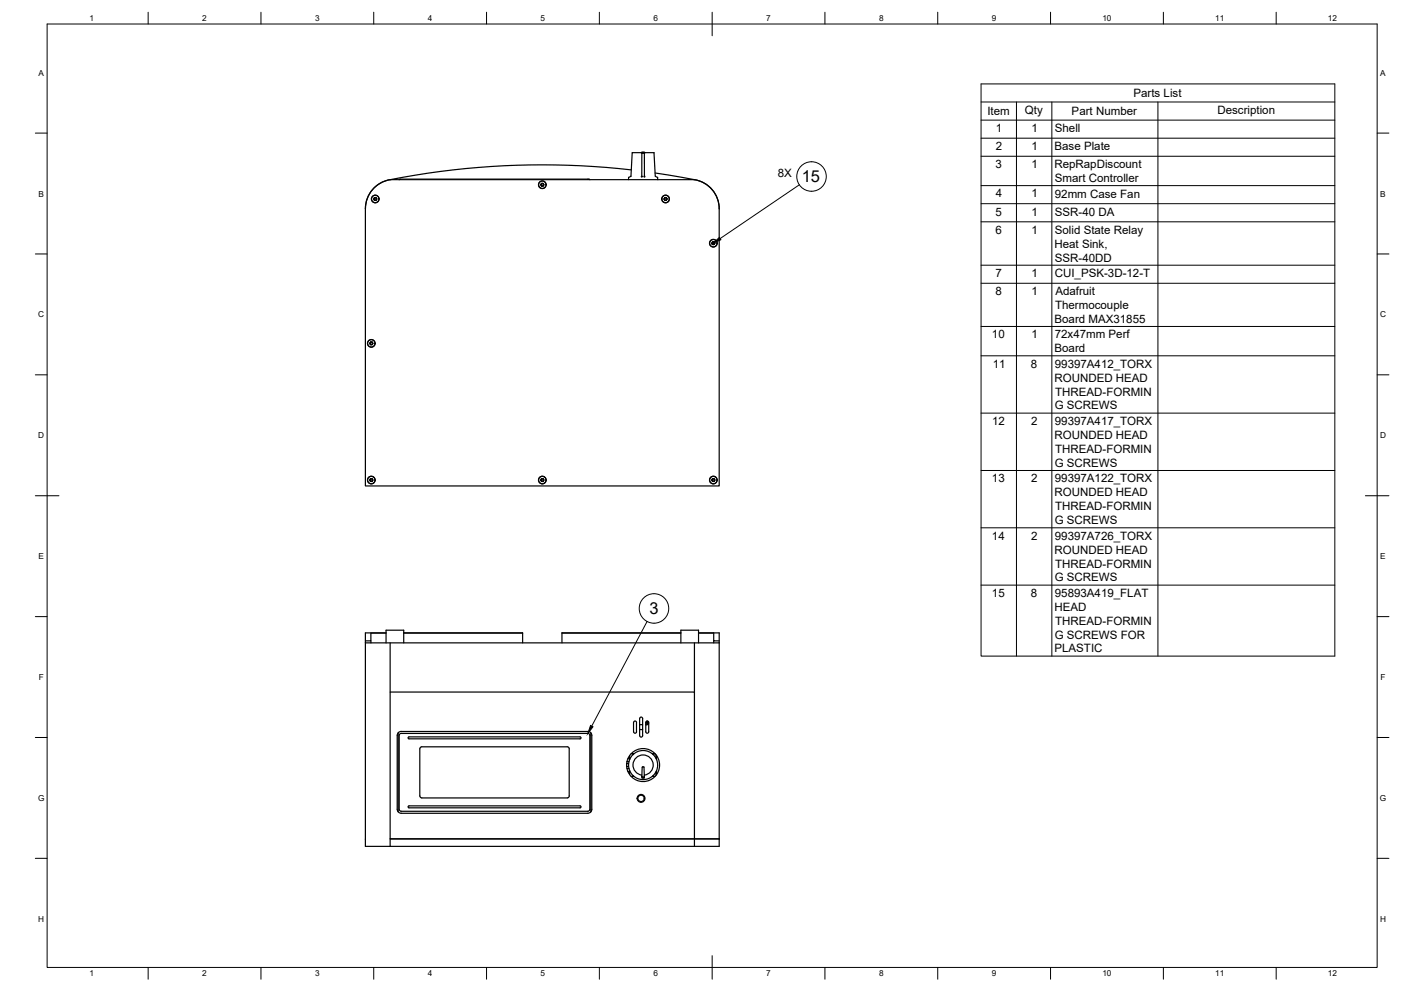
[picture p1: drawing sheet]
<svg xmlns="http://www.w3.org/2000/svg" width="594mm" height="420mm" viewBox="0 0 594 420" stroke-linecap="round" stroke-linejoin="round" font-family="sans-serif">
<!-- layer: Visible -->
<g fill="none" stroke="#000" stroke-width=".51">
<path d="M158.5 79.8l2.9-2.2 4.1-1.4a12.5 12.5 0 0 0-10.6 12.3l.3-2.6 .6-1.9 1.1-2.3zM229.3 78.4l.3 .4M229.3 78.2v.2M229.6 77.8l-.3 .5M229.6 78.8h.7M229.6 77.8l-.3 .4M229.7 77.7h.5M229.7 78.9h.5M229.7 77.8h.6M229.7 77.8h-.1M230.3 77.8l.3 .5M230.3 77.8l.3 .4"/>
<path d="M230.6 78.2v.2M230.6 78.4l-.3 .4M249.7 75.9h-80l-.4 .3M249.7 75.9l.4 .3M267.7 72a333.5 333.5 0 0 0-102.3 4.2h129.1l-16.7-2.9M272.1 64.7h-4l-.6 10-.9 .5-.1 1M272.2 64.7h.1M272.1 74.8h.1M272.2 64.7l-.1 10.2M272.2 64.7h1M272.2 64.6l1 .1M273.2 64.7h.1"/>
<path d="M273.2 64.7l.1 10.2M273.3 64.7h4l.6 10 1 .5v1M273.3 74.8h.1M294.5 76.2a12.5 12.5 0 0 1 10.5 12.3l-.8-4.2-2-3.7-1.6-1.6-2.1-1.4zM154.9 88.5v117.5h150.1v-117.5M158.5 84.5l.2 .4M158.5 84.4l.4 .5M158.5 84.3v.1M158.7 83.9l-.2 .4M158.9 83.8h.5M158.9 85h.5M158.9 83.8l-.2 .1"/>
<path d="M159.4 83.8h-.5M159.4 84.9h-.5M159.4 83.8l.3 .5M159.5 83.9l.2 .4M159.7 84.3v.1M159.7 84.4l-.3 .5M159.7 84.5l-.2 .4M281.6 84.5l.2 .4M281.6 84.4l.4 .5M281.6 84.3v.1M281.8 83.9l-.2 .4M282 83.8h.4"/>
<path d="M282 85h.4M282 83.8l.6 .1M282 83.8l-.2 .1M282.6 83.9l.3 .4M282.6 83.9l.2 .4M282.8 84.3v.1M282.8 84.4l-.3 .5h-.5M282.9 84.5l-.3 .4M301.8 103.2l.3 .4M302.1 102.6l-.3 .4M302.1 102.6l-.2 .6 .3 .5M302.2 102.5h.5"/>
<path d="M302.2 103.7h.5M302.2 102.5l.7 .1M302.2 102.5l-.1 .1M302.9 102.6l.2 .4M303.1 103.2l-.2 .4M303.1 103l-.2 .6-.7 .1M156.8 145.7l.3 .4M157.1 145.1l-.3 .4M157.1 145.1l-.3 .6M157.1 146.1l.1 .1M157.2 145h.5M157.2 146.2h.5"/>
<path d="M157.2 145l.6 .1M157.2 145l-.1 .1M157.8 145.1l.3 .4M157.8 146.1l-.6 .1M157.8 145.1l.3 .6M158.1 145.7l-.3 .4M156.8 203.6l.3 .4M156.8 203.4v.2M157.1 203l-.3 .5M157.1 203l-.3 .4M157.1 204l.1 .1M157.2 202.9h.5"/>
<path d="M157.2 204.1h.5M157.2 203h.6M157.2 203h-.1M157.8 203l.3 .5M157.8 204l-.6 .1M157.8 203l.3 .4M158.1 203.4v.2M158.1 203.6l-.3 .4M229.3 203.6l.3 .4M229.3 203.4v.2M229.6 203l-.3 .5M229.6 203l-.3 .4"/>
<path d="M229.6 204l.1 .1M229.7 202.9h.5M229.7 204.1h.5M229.7 203h.6M229.7 203h-.1M230.3 203l.3 .5M230.3 204l-.6 .1M230.3 203l.3 .4M230.6 203.4v.2M230.6 203.6l-.3 .4M301.8 203.6l.3 .4M302.1 203l-.3 .5"/>
<path d="M302.1 203l-.2 .5 .2 .5M302.1 204l.1 .1M302.2 202.9h.5M302.2 204.1h.5M302.2 203h.7M302.2 203h-.1M302.9 203l.2 .5M302.9 204l-.7 .1M302.9 203l.2 .4M303.1 203.6l-.2 .4M303.1 203.4v.2M154.9 271.7v87.1h10.5"/>
<path d="M154.9 272.6h150.1M157.3 271.7v.9M163.7 268.3h-8.8v3.4h2.4v-3.3h6.4M163.7 272.6v-5.4h7.5v5.4M165.4 272.6v83.1h139.6h-139.6v3.1M171.2 268.3h50.4v4.3M171.2 268.4h50.4M238.3 268.4h50.4M288.7 268.3h-50.4v4.3M288.7 272.6v-5.4h7.5v5.4M294.5 272.6v20.8M296.2 268.3h8.8v4.3"/>
<path d="M296.2 268.4h6.4v3.3h2.4M302.6 271.7v.9M305 272.6v86.2h-139.6M165.4 293.4h129.1v65.4M168.8 310.7v33.5M170.1 310.1h79.2M170.1 310.1l-1.2 .5-.5 1.2v31.3l.5 1.2 1.2 .5M173.1 312.6l72.9-.2 .4 .4-.4 .4h-72.5zM178.3 316.9l.6-.3 62 .1 .5 .8-.1 20.3-.8 .5-62-.1-.5-.7v-20.1zM249.3 311l-79.2-.1-.6 .3-.2 .6v31.3l.5 .8 79.5 .1M249.3 310.1l1.2 .5 .5 1.2v31.3l-.5 1.2-1.2 .5M249.3 310.9l.6 .3 .2 .6v31.3l-.2 .6-.6 .3"/>
<path d="M250.5 310.7v33.5M267.6 319.6h1.2M268.5 319.6l-.1 .4M268.6 306.3l.1 4a.62 .62 0 0 0 .6 .6 .62 .62 0 0 0 .6-.6v-4M268.7 306.3a.62 .62 0 0 1 .6-.6 .62 .62 0 0 1 .6 .6M271.2 307.4h1.3M271.2 309.2h1.3M271.4 304.2l.7-.1 .4 .6v7.2a.62 .62 0 0 1-.6 .6 .62 .62 0 0 1-.6-.6zM273.8 306.6l.2-.3 .3 .3M273.8 306.3v4a.62 .62 0 0 0 .7 .6 .62 .62 0 0 0 .6-.6v-4M273.8 306.3a.62 .62 0 0 1 .7-.6 .62 .62 0 0 1 .6 .6M274.1 305.8l-.1 .1"/>
<path d="M274.6 305.7l-.3 .4 .3 .4-.3 .1M275 306l-.3 .8-.9 .2M275.1 306.8l-1.3 .5M276.6 319.6h1.2M276.9 319.6l.1 .4M278.2 320v1.5M265.7 325h.9M265.7 323.7h.9M265.9 325.8h.8M265.9 322.9h.8M266.2 327.1h.8M266.2 321.7h.8"/>
<path d="M267 320.3v1.8M267 326.7v1.7M267.6 329.2h1.2M268.4 328.8l.1 .3M272.2 329.2l.5 .5 .5-.5M272.2 328.6a4.3 4.3 0 0 1-3.1-6.5 4.3 4.3 0 0 1 7.2 0 4.3 4.3 0 0 1-3.1 6.5M272.3 325.3l-.2 4.6M272.3 325.3h.8M273.1 325.3l.2 4.6M276.6 329.2h1.2M277 328.8l-.1 .3M277.2 329.2h.1"/>
<path d="M278.2 327.2v1.6M278.2 327.6h.1M278.2 321.1h.1M278.2 327.7h.1M278.2 321.1v.1M278.3 327.7h.1M278.4 321l-.1 .1M278.4 320.3v1.8M278.4 326.7v1.7M170.1 344.8h79.2M173.1 341.9l72.9-.2 .4 .4-.4 .4h-72.5z"/>
<circle cx="230" cy="78.3" r="1.58"/>
<circle cx="230" cy="78.3" r="1.62"/>
<circle cx="159.1" cy="84.4" r="1.58"/>
<circle cx="159.1" cy="84.4" r="1.62"/>
<circle cx="282.2" cy="84.4" r="1.58"/>
<circle cx="282.2" cy="84.4" r="1.62"/>
<circle cx="302.5" cy="103.1" r="1.58"/>
<circle cx="302.5" cy="103.1" r="1.62"/>
<circle cx="157.4" cy="145.6" r="1.58"/>
<circle cx="157.4" cy="145.6" r="1.62"/>
<circle cx="157.4" cy="203.5" r="1.58"/>
<circle cx="157.4" cy="203.5" r="1.62"/>
<circle cx="230" cy="203.5" r="1.58"/>
<circle cx="230" cy="203.5" r="1.62"/>
<circle cx="302.5" cy="203.5" r="1.58"/>
<circle cx="302.5" cy="203.5" r="1.62"/>
<circle cx="271.8" cy="338.5" r="1.34"/>
<circle cx="271.8" cy="338.5" r="1.66"/>
<circle cx="272.7" cy="324.4" r="6.2"/>
<circle cx="272.7" cy="324.4" r="7"/>
</g>
<g fill="#000" stroke="#000" stroke-width=".42">
<circle cx="272.1" cy="74.9" r=".24"/>
<circle cx="272.2" cy="64.7" r=".24"/>
<circle cx="272.6" cy="64.7" r=".24"/>
<circle cx="272.8" cy="64.7" r=".24"/>
<circle cx="273.2" cy="64.7" r=".24"/>
<circle cx="273.3" cy="74.9" r=".24"/>
<circle cx="277.2" cy="319.6" r=".24"/>
<circle cx="272.6" cy="329.7" r=".24"/>
<circle cx="272.8" cy="329.7" r=".24"/>
</g>
<!-- layer: Border -->
<g fill="none" stroke="#000" stroke-width=".42">
<path d="M20 10.2h564v400h-564zM62.8 5.2v5M110.7 5.2v5M158.5 5.2v5M206.3 5.2v5M254.1 5.2v5M302 5.2v10M349.8 5.2v5M397.6 5.2v5M445.5 5.2v5M493.3 5.2v5M541.1 5.2v5"/>
<path d="M15 56.4h5M584 56.4h5M15 107.7h5M584 107.7h5M15 158.9h5M584 158.9h5M15 210.2h10M579 210.2h10M15 261.4h5M584 261.4h5M15 312.7h5M584 312.7h5"/>
<path d="M15 363.9h5M584 363.9h5M62.8 410.2v5M110.7 410.2v5M158.5 410.2v5M206.3 410.2v5M254.1 410.2v5M302 405.2v10M349.8 410.2v5M397.6 410.2v5M445.5 410.2v5M493.3 410.2v5"/>
<path d="M541.1 410.2v5"/>
</g>
<!-- layer: BOM -->
<g fill="none" stroke="#000" stroke-width=".42">
<path d="M416 35.6h150v242.6h-150zM416 43.2h150M416 50.9h150M416 58.6h150M431 43.2v235M446 43.2v235M491 43.2v235M338.9 78.4l-33.5 22.8M416 66.3h150M416 78.7h150M416 86.4h150M416 94h150"/>
<path d="M416 112.4h150M416 120.1h150M416 138.4h150M416 150.9h150M416 175.2h150M416 199.5h150M416 223.8h150M416 248.1h150M274.4 263.5l-23.5 44.4"/>
<circle cx="344.1" cy="74.8" r="6.3"/>
<circle cx="277.3" cy="258" r="6.3"/>
</g>
<path d="M302.5 103.1l2.5-2.4 .7 .9zM250.4 307.6l1 .5-2.1 2.9z" fill="#000" stroke="#000" stroke-width=".42"/>
<g font-size="7">
<text x="340" y="77.3">15</text>
<text x="275.4" y="260.5">3</text>
</g>
<g font-size="4.9">
<text x="480.7" y="41.1">Parts List</text>
<text x="418.7" y="48.8">Item</text>
<text x="434.6" y="48.3">Qty</text>
<text x="454.4" y="48.8">Part Number</text>
<text x="516.3" y="48.3">Description</text>
<text x="422.3" y="55.9">1</text>
<text x="437.3" y="55.9">1</text>
<text x="447.3" y="56">Shell</text>
<text x="422.2" y="63.6">2</text>
<text x="437.3" y="63.6">1</text>
<text x="447.2" y="63.6">Base Plate</text>
<text x="422.2" y="71.3">3</text>
<text x="437.3" y="71.3">1</text>
<text x="447.1" y="71.2">RepRapDiscount</text>
<text x="329.9" y="75.2">8X</text>
<text x="447.3" y="77.2">Smart Controller</text>
<text x="422.3" y="83.7">4</text>
<text x="437.3" y="83.7">1</text>
<text x="447.3" y="83.8">92mm Case Fan</text>
<text x="422.1" y="91.4">5</text>
<text x="437.3" y="91.4">1</text>
<text x="447.3" y="91.4">SSR-40 DA</text>
<text x="422.2" y="99.1">6</text>
<text x="437.3" y="99.1">1</text>
<text x="447.3" y="99.1">Solid State Relay</text>
<text x="447.1" y="105">Heat Sink,</text>
<text x="447.3" y="110.9">SSR-40DD</text>
<text x="422.1" y="117.4">7</text>
<text x="437.3" y="117.5">1</text>
<text x="447.3" y="117.5">CUI_PSK-3D-12-T</text>
<text x="422.2" y="125.1">8</text>
<text x="437.3" y="125.1">1</text>
<text x="447.5" y="125.2">Adafruit</text>
<text x="447.4" y="131">Thermocouple</text>
<text x="447.2" y="136.8">Board MAX31855</text>
<text x="420.6" y="143.4">10</text>
<text x="437.3" y="143.4">1</text>
<text x="447.3" y="143.5">72x47mm Perf</text>
<text x="447.2" y="149.3">Board</text>
<text x="421" y="155.9">11</text>
<text x="437.2" y="155.9">8</text>
<text x="447.3" y="155.9">99397A412_TORX</text>
<text x="447.1" y="161.8">ROUNDED HEAD</text>
<text x="447.4" y="167.7">THREAD-FORMIN</text>
<text x="447.3" y="173.6">G SCREWS</text>
<text x="420.7" y="180.2">12</text>
<text x="437.2" y="180.2">2</text>
<text x="447.3" y="180.2">99397A417_TORX</text>
<text x="447.1" y="186.1">ROUNDED HEAD</text>
<text x="447.3" y="197.9">G SCREWS</text>
<text x="447.4" y="192">THREAD-FORMIN</text>
<text x="420.6" y="204.5">13</text>
<text x="437.2" y="204.5">2</text>
<text x="447.3" y="204.5">99397A122_TORX</text>
<text x="447.1" y="210.4">ROUNDED HEAD</text>
<text x="447.4" y="216.3">THREAD-FORMIN</text>
<text x="447.3" y="222.2">G SCREWS</text>
<text x="420.6" y="228.8">14</text>
<text x="437.2" y="228.8">2</text>
<text x="447.3" y="228.8">99397A726_TORX</text>
<text x="447.1" y="234.7">ROUNDED HEAD</text>
<text x="447.4" y="240.6">THREAD-FORMIN</text>
<text x="447.3" y="246.5">G SCREWS</text>
<text x="420.6" y="253.1">15</text>
<text x="437.2" y="253.1">8</text>
<text x="447.3" y="253.1">95893A419_FLAT</text>
<text x="447.1" y="258.9">HEAD</text>
<text x="447.4" y="264.8">THREAD-FORMIN</text>
<text x="447.3" y="270.7">G SCREWS FOR</text>
<text x="447.1" y="276.6">PLASTIC</text>
</g>
<g font-size="3.5">
<text x="37.9" y="8.9">1</text>
<text x="85.8" y="8.9">2</text>
<text x="133.6" y="8.9">3</text>
<text x="181.4" y="8.9">4</text>
<text x="229.3" y="8.9">5</text>
<text x="277.1" y="8.9">6</text>
<text x="324.9" y="8.9">7</text>
<text x="372.7" y="8.9">8</text>
<text x="420.6" y="8.9">9</text>
<text x="467.4" y="8.9">10</text>
<text x="515.3" y="8.9">11</text>
<text x="563.1" y="8.9">12</text>
<text x="16.3" y="32">A</text>
<text x="585.3" y="32">A</text>
<text x="16.3" y="83.3">B</text>
<text x="585.3" y="83.3">B</text>
<text x="16.2" y="134.6">C</text>
<text x="585.2" y="134.6">C</text>
<text x="16.2" y="185.8">D</text>
<text x="585.2" y="185.8">D</text>
<text x="16.3" y="237">E</text>
<text x="585.3" y="237">E</text>
<text x="16.4" y="288.3">F</text>
<text x="585.4" y="288.3">F</text>
<text x="16.1" y="339.6">G</text>
<text x="585.1" y="339.6">G</text>
<text x="16.2" y="390.8">H</text>
<text x="585.2" y="390.8">H</text>
<text x="37.9" y="413.9">1</text>
<text x="85.8" y="413.9">2</text>
<text x="133.6" y="413.9">3</text>
<text x="181.4" y="413.9">4</text>
<text x="229.3" y="413.9">5</text>
<text x="277.1" y="413.9">6</text>
<text x="324.9" y="413.9">7</text>
<text x="372.7" y="413.9">8</text>
<text x="420.6" y="413.9">9</text>
<text x="467.4" y="413.9">10</text>
<text x="515.3" y="413.9">11</text>
<text x="563.1" y="413.9">12</text>
</g>
</svg>
